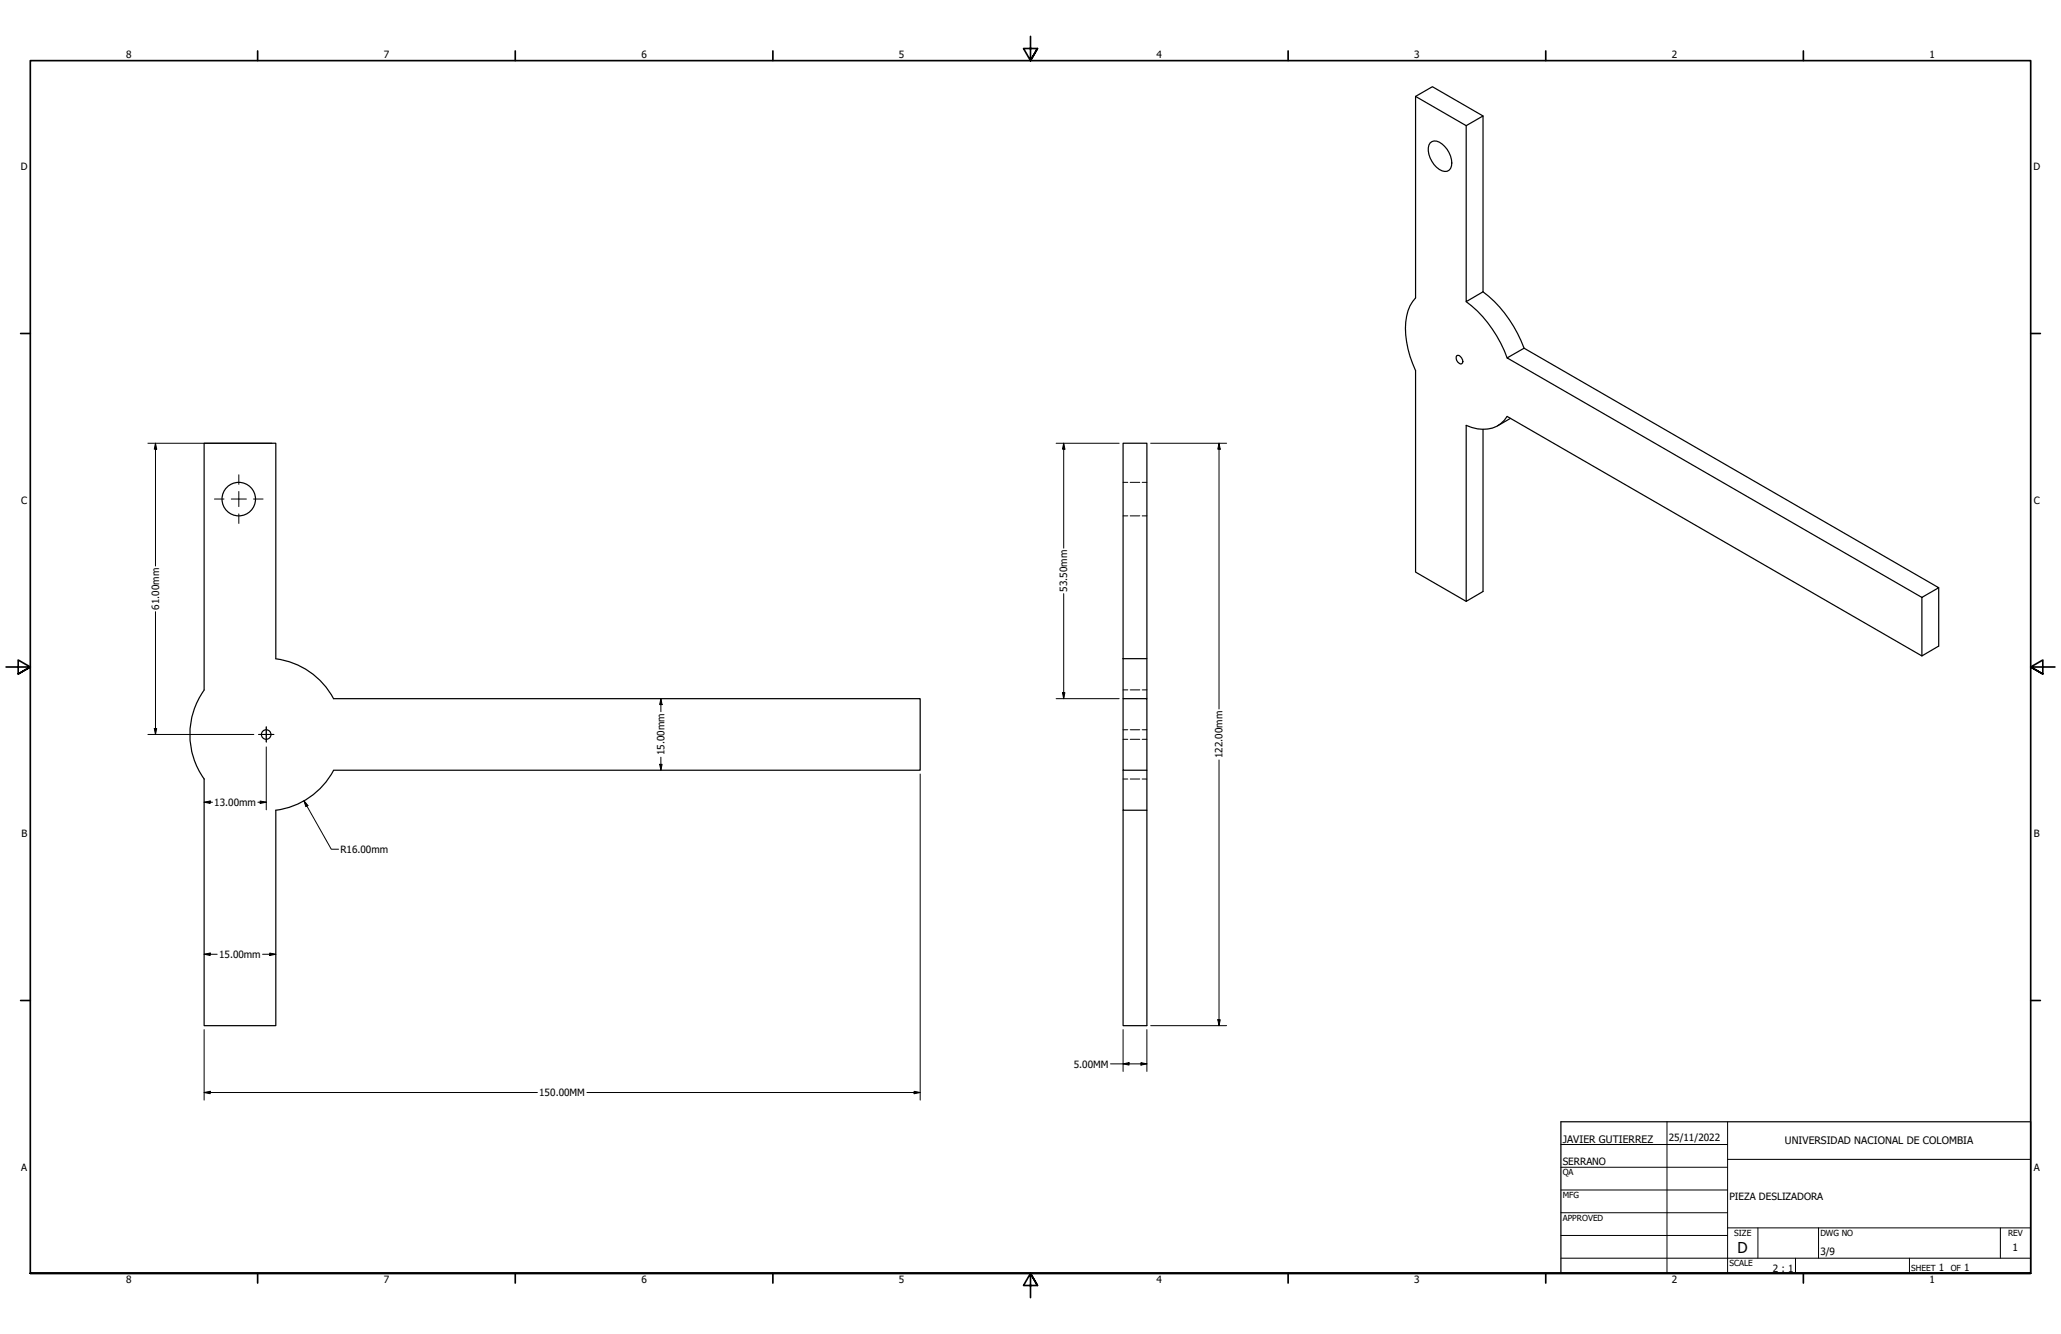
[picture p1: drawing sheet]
<svg xmlns="http://www.w3.org/2000/svg" width="864mm" height="559mm" viewBox="0 0 864 559" stroke-linecap="round" stroke-linejoin="round" font-family="sans-serif">
<!-- layer: Visible (ANSI) -->
<g fill="none" stroke="#000" stroke-width=".51">
<path d="M593.2 40.4l21.2 12.2 7-4v73.6M599.2 59.9a3.4 3.4 0 0 1 5.1 .4 9.4 9.4 0 0 1 3.5 10.2 2.96 2.96 0 0 1-4.7 .5 10.1 10.1 0 0 1-4.4-10.2zM614.4 52.6v73.8l7-4.2M621.4 48.6l-21.2-12.3-7 4.1v84.4a21.5 21.5 0 0 0-3.8 18.5 44.6 44.6 0 0 0 3.8 12v84.3l21.2 12.3M614.4 126.4a50.6 50.6 0 0 1 17.1 23.5M621.4 122.2a52 52 0 0 1 17.2 23.7M610.4 149a2.23 2.23 0 0 1 2.4 3l-.3 .4a2.4 2.4 0 0 1-2.1-3.4zM631.5 149.9l7.1-4 173.8 100.3-7.1 4.1zM621.4 179.8v68l-7 4.1v-73.7a13.3 13.3 0 0 0 15.9-2.1l1.2-1.7 173.8 100.4M632.9 175.3l-5.4 3.1M470.6 185.7h10v90.2h-10zM812.4 246.2v24.4l-7.1 4.2v-24.5"/>
<path d="M470.6 275.9v16.8h10v29.9M480.6 275.9v16.8M139.8 292.7a32.2 32.2 0 0 0-24.2-16.8v-90.2h-30.1l.1 103.3a32 32 0 0 0 0 37.3l-.1 103.3h30.1v-90.2a32 32 0 0 0 24.2-16.7M139.8 292.7h245.8v29.9h-245.8M470.6 292.7v29.9h10v16.8M470.6 322.6v16.8h10v90.2h-10v-90.2"/>
<circle cx="100" cy="209.1" r="7"/>
<circle cx="111.5" cy="307.7" r="2"/>
</g>
<!-- layer: Oculto (ANSI) -->
<g fill="none" stroke="#000" stroke-width=".42">
<path d="M470.6 216.1h2M470.6 202.1h2M473.6 216.1h4M473.6 202.1h4M478.6 216.1h2M478.6 202.1h2M470.6 289h2M473.6 289h4M478.6 289h2M470.6 309.7h2M470.6 305.7h2M473.6 309.7h4"/>
<path d="M473.6 305.7h4M478.6 309.7h2M478.6 305.7h2M470.6 326.3h2M473.6 326.3h4M478.6 326.3h2"/>
</g>
<!-- layer: Borde (ANSI) -->
<g fill="none" stroke="#000" stroke-width=".7">
<path d="M431.8 15.2v10.2l-2.9-5.1h5.8l-2.9 5.1 2.9-5.1M107.9 21.3v4.1M215.9 21.3v4.1M323.8 21.3v4.1M539.8 21.3v4.1M647.7 21.3v4.1M755.6 21.3v4.1M8.6 139.7h4.1M850.9 139.7h4.1M2.5 279.4h10.2l-5.1-2.9v5.8l5.1-2.9-5.1 2.9M861.1 279.4h-10.2l5.1-2.9v5.8l-5.1-2.9 5.1 2.9M8.6 419.1h4.1"/>
<path d="M850.9 419.1h4.1M12.7 533.4v-508h838.2v508h-838.2h838.2M107.9 533.4v4.1M215.9 533.4v4.1M323.8 533.4v4.1M434.7 538.5l-2.9-5.1 2.9 5.1h-5.8l2.9-5.1v10.2M539.8 533.4v4.1M647.7 533.4v4.1M755.6 533.4v4.1"/>
</g>
<g fill="none" stroke="#000" stroke-width=".42">
<path d="M654 479.4h69.9M698.5 469.9v63.5M723.9 469.9v63.5M654 488.9h69.9M654 498.5h69.9M723.9 485.6h127M654 508h69.9M654 517.5h69.9M723.9 514.3h127M736.6 514.3v12.7M762 514.3v12.7M838.2 514.3v12.7"/>
<path d="M654 527h196.9M752.3 527v6.4M800.1 527v6.4"/>
</g>
<path d="M654 469.9h196.9v63.5h-196.9z" fill="none" stroke="#000" stroke-width=".51"/>
<!-- layer: Cota (ANSI) -->
<g fill="none" stroke="#000" stroke-width=".42">
<path d="M62 185.7h51.9M65.2 185.7l.5 2.5h-1.1zM65.2 185.7v51.4M442.5 185.7h26.4M445.7 185.7l.5 2.5h-1zM445.7 185.7v43.9M482.2 185.7h31.8M510.8 185.7l.5 2.5h-1zM510.8 185.7v111.3M65.2 256.2v51.5M445.7 248.7v44M276.9 292.7l.5 2.4h-1z"/>
<path d="M276.9 292.7v5.4M442.5 292.7h26.4M445.2 290.1h1l-.5 2.6zM62 307.7h44.4M64.6 305.2h1.1l-.5 2.5zM111.6 312.9v26.3M276.9 317.2v5.4M510.8 318.3v111.3M85.5 336l2.6-.5v1zM85.5 336h3.5M108.1 336h3.5M109 335.5l2.6 .5-2.6 .5z"/>
<path d="M127.4 335.5l1.6 1.9-.9 .5zM127.4 335.5l11.4 20.2h3.1M276.4 320.2h1l-.5 2.4zM385.6 324.2v136.6M85.5 399.7l2.6-.5v1zM85.5 399.7h5.5M110 399.7h5.6M113 399.2l2.6 .5-2.6 .5zM85.5 431.3v29.5M470.6 431.3v17.5M480.6 431.3v17.5M482.2 429.6h31.8"/>
<path d="M510.3 427.2h1l-.5 2.4zM85.5 457.6l2.6-.5v1.1zM85.5 457.6h139.7M245.9 457.6h139.7M383 457.1l2.6 .5-2.6 .6zM465.3 445.6h15.3M470.6 445.6l2.5-.5v1.1zM478.1 445.1l2.5 .5-2.5 .6z"/>
</g>
<g fill="#000">
<path d="M65.2 185.7l.5 2.5h-1.1z" fill-rule="evenodd"/>
<path d="M445.7 185.7l.5 2.5h-1z" fill-rule="evenodd"/>
<path d="M510.8 185.7l.5 2.5h-1z" fill-rule="evenodd"/>
<path d="M276.9 292.7l.5 2.4h-1z" fill-rule="evenodd"/>
<path d="M445.2 290.1h1l-.5 2.6z" fill-rule="evenodd"/>
<path d="M64.6 305.2h1.1l-.5 2.5z" fill-rule="evenodd"/>
<path d="M85.5 336l2.6-.5v1z" fill-rule="evenodd"/>
<path d="M109 335.5l2.6 .5-2.6 .5z" fill-rule="evenodd"/>
<path d="M127.4 335.5l1.6 1.9-.9 .5z" fill-rule="evenodd"/>
<path d="M276.4 320.2h1l-.5 2.4z" fill-rule="evenodd"/>
<path d="M85.5 399.7l2.6-.5v1z" fill-rule="evenodd"/>
<path d="M113 399.2l2.6 .5-2.6 .5z" fill-rule="evenodd"/>
<path d="M510.3 427.2h1l-.5 2.4z" fill-rule="evenodd"/>
<path d="M85.5 457.6l2.6-.5v1.1z" fill-rule="evenodd"/>
<path d="M383 457.1l2.6 .5-2.6 .6z" fill-rule="evenodd"/>
<path d="M470.6 445.6l2.5-.5v1.1z" fill-rule="evenodd"/>
<path d="M478.1 445.1l2.5 .5-2.5 .6z" fill-rule="evenodd"/>
</g>
<!-- layer: Marca de centro (ANSI) -->
<path d="M100.1 198.9v4M89.9 209h4M96.9 209h6.4M100.1 205.9v6.3M100.1 215.3v4M106.2 209h4M108.4 307.7h6.3M111.6 304.5v6.3" fill="none" stroke="#000" stroke-width=".42"/>
<text font-size="6.3" x="728.1" y="524.9">D</text>
<g font-size="4.3">
<text x="654.8" y="478.6">JAVIER GUTIERREZ</text>
<text x="747.8" y="479.4">UNIVERSIDAD NACIONAL DE COLOMBIA</text>
<text x="843.3" y="524.2">1</text>
</g>
<g font-size="4.2">
<text x="52.8" y="24.4">8</text>
<text x="160.8" y="24.4">7</text>
<text x="268.7" y="24.4">6</text>
<text x="376.7" y="24.4">5</text>
<text x="484.6" y="24.4">4</text>
<text x="592.6" y="24.4">3</text>
<text x="700.5" y="24.4">2</text>
<text x="808.5" y="24.4">1</text>
<text x="8.8" y="71.4">D</text>
<text x="852" y="71.4">D</text>
<text x="8.9" y="211.1">C</text>
<text x="852.2" y="211.1">C</text>
<text x="447.2" y="247.9" transform="rotate(-90 447.2 247.9)">53.50mm</text>
<text x="66.7" y="255.4" transform="rotate(-90 66.7 255.4)">61.00mm</text>
<text x="278.4" y="316.4" transform="rotate(-90 278.4 316.4)">15.00mm</text>
<text x="512.3" y="317.6" transform="rotate(-90 512.3 317.6)">122.00mm</text>
<text x="89.8" y="337.6">13.00mm</text>
<text x="9" y="350.8">B</text>
<text x="852.2" y="350.8">B</text>
<text x="142.6" y="357.3">R16.00mm</text>
<text x="91.8" y="401.3">15.00mm</text>
<text x="450" y="447.2">5.00MM</text>
<text x="225.9" y="459.2">150.00MM</text>
<text x="699.3" y="478">25/11/2022</text>
<text x="8.9" y="490.5">A</text>
<text x="654.8" y="488.1">SERRANO</text>
<text x="852.2" y="490.5">A</text>
<text x="724.7" y="502.6">PIEZA DESLIZADORA</text>
<text x="762.8" y="525.7">3/9</text>
<text x="742.9" y="532.6">2 : 1</text>
<text x="812.4" y="532.6">1</text>
<text x="823" y="532.6">1</text>
<text x="52.8" y="537.5">8</text>
<text x="160.8" y="537.5">7</text>
<text x="268.7" y="537.5">6</text>
<text x="376.7" y="537.5">5</text>
<text x="484.6" y="537.5">4</text>
<text x="592.6" y="537.5">3</text>
<text x="700.5" y="537.5">2</text>
<text x="808.5" y="537.5">1</text>
</g>
<g font-size="3.5">
<text x="654.8" y="492.3">QA</text>
<text x="654.8" y="501.8">MFG</text>
<text x="654.8" y="511.4">APPROVED</text>
<text x="726.7" y="517.7">SIZE</text>
<text x="762.8" y="517.7">DWG NO</text>
<text x="841.4" y="517.7">REV</text>
<text x="724.7" y="530.4">SCALE</text>
<text x="800.9" y="532.6">SHEET</text>
<text x="817.4" y="532.6">OF</text>
</g>
</svg>
